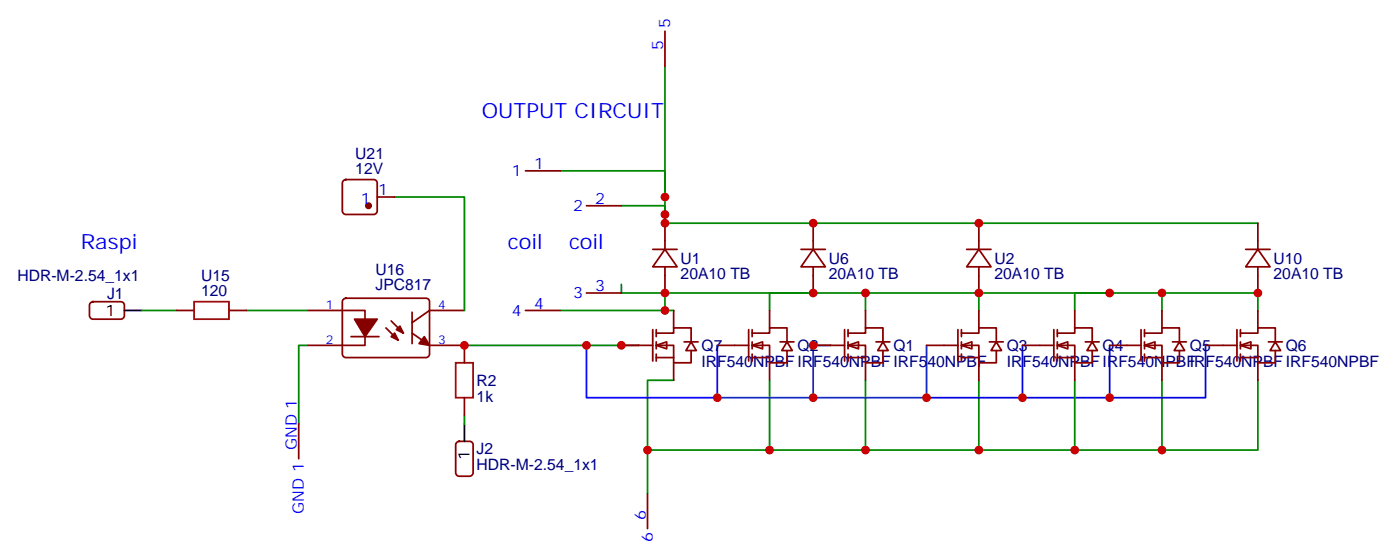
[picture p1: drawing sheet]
<svg xmlns="http://www.w3.org/2000/svg" width="283mm" height="113mm" viewBox="0 0 283 113" stroke-linecap="round" stroke-linejoin="round" font-family="sans-serif">
<g fill="none" stroke="#870000" stroke-width=".35">
<path d="M134.5 6.3v7.1M69.5 36.5l.5-.2h5.6a.71 .71 0 0 1 .7 .7v5.7a.76 .76 0 0 1-.7 .7h-5.6a.76 .76 0 0 1-.7-.7v-5.7zM76.3 39.8h3.5M106.3 34.5h7M118.6 41.6h7.1M118.6 59.2h7.1M132 50.4h5M134.5 50.4l2.5 3.5h-5zM134.5 45.1v5.3M134.5 53.9v5.3M162 50.4h5M164.5 50.4l2.5 3.5h-5z"/>
<path d="M164.5 45.1v5.3M164.5 53.9v5.3M195.5 50.4h5M198 50.4l2.5 3.5h-5zM198 45.1v5.3M198 53.9v5.3M252 50.4h4.9M254.5 50.4l2.4 3.5h-4.9zM254.5 45.1v5.3M254.5 53.9v5.3M18.3 61.2l.5-.2h5.6a.71 .71 0 0 1 .8 .7v2.1a.76 .76 0 0 1-.8 .7h-5.6a.76 .76 0 0 1-.7-.7v-2.1zM35.7 62.8h3.6"/>
<path d="M46.3 62.8h3.5M62.2 62.8h11.6v7h-11.6M69.5 60.5l.5-.2h16.2a.71 .71 0 0 1 .7 .7v10.6a.76 .76 0 0 1-.7 .7h-16.2a.76 .76 0 0 1-.7-.7v-10.6zM71 68.1h5.7M78.1 66.3l2.4 2.5M79.1 64.9l2.5 2.4M83.4 67.3l3.5 2.5h7v3.5M83.4 63.1v6.4M93.9 62.8h-7l-3.5 2.4M106.3 62.8h7M92.4 89.4l.5-.2h2.1a.71 .71 0 0 1 .7 .7v5.7a.76 .76 0 0 1-.7 .7h-2.1a.76 .76 0 0 1-.7-.7v-5.7zM93.9 80.4v3.5"/>
<path d="M131 99.8v7.1"/>
</g>
<g fill="#870000" stroke="#870000" stroke-width=".35">
<path d="M80.2 66.6l.7-.7 .7 1.4z"/>
<path d="M79.1 68.1l.7-.8 .7 1.5z"/>
<path d="M85.8 68.1l1.1 1.7-2.1-.3z"/>
<path d="M71.7 64.5h4.6l-2.5 3.6z"/>
<circle cx="74.5" cy="41.6" r=".53"/>
</g>
<g fill="none" stroke="#008700" stroke-width=".35">
<path d="M134.5 13.4v26.4M79.8 39.8h14.1v23M113.3 34.5h21.2v10.6h120M125.7 41.6h8.8v1.8M125.7 57.5v1.7h8.8M164.5 59.2h-8.8v3.6M175.1 59.2v3.6M198 59.2v3.6M224.5 59.2h-7.1v3.6M235.1 59.2v3.6M28.7 62.8h7M49.8 62.8h12.4"/>
<path d="M62.2 69.8h-1.8v15.9M93.9 69.8h35.3M113.3 62.8h21.2M136.3 76.9h-5.3v14.1M136.3 62.8h-1.8v-3.6h120v3.6M155.7 76.9v14.1h-24.7v8.8M175.1 76.9v14.1h-19.4M198 76.9v14.1M217.4 76.9v14.1M235.1 76.9v14.1M254.5 76.9v14.1h-79.4M93.9 83.9v1.8"/>
</g>
<path d="M118.6 69.8v10.6h26.5v-10.6" fill="none" stroke="#00f" stroke-width=".35"/>
<path d="M168 69.8h-3.5v10.6h-19.4M187.4 69.8v10.6h-22.9" fill="none" stroke="#03c" stroke-width=".35"/>
<path d="M206.8 69.8v10.6h17.7M224.5 69.8v10.6h19.4v-10.6M187.4 80.4h19.4" fill="none" stroke="#00c" stroke-width=".35"/>
<path d="M25.2 62.8h3.5M93.9 85.7v3.5" fill="none" stroke="#000" stroke-width=".35"/>
<path d="M39.3 61h7v3.5h-7zM92.2 73.3h3.5v7.1h-3.5z" fill="none" stroke="#a10000" stroke-width=".35"/>
<g fill="#fff" stroke="#870000" stroke-width=".35">
<path d="M132.8 69.8l2.1-.7v1.4z"/>
<path d="M139.8 69.1l1.1 1.8h-2.2z"/>
</g>
<path d="M125.7 69.8h6.3M132 66.6v6.4M132.8 67.3h3.5v-1h3.5v2.8M132.8 69.8h3.5v3.5h3.5v-2.4M132.8 72.3h3.5M132.8 66.6v1.5M132.8 69.1v1.4M132.8 71.6v1.4M136.3 62.8v3.5M136.3 73.3v3.6M138.4 69.1h2.8" fill="none" stroke="#870000" stroke-width=".35"/>
<g fill="#fff" stroke="#870000" stroke-width=".35">
<path d="M152.2 69.8l2.1-.7v1.4z"/>
<path d="M159.2 69.1l1.1 1.8h-2.1z"/>
</g>
<path d="M145.1 69.8h6.3M151.4 66.6v6.4M152.2 67.3h3.5v-1h3.5v2.8M152.2 69.8h3.5v3.5h3.5v-2.4M152.2 72.3h3.5M152.2 66.6v1.5M152.2 69.1v1.4M152.2 71.6v1.4M155.7 62.8v3.5M155.7 73.3v3.6M157.8 69.1h2.8" fill="none" stroke="#870000" stroke-width=".35"/>
<g fill="#fff" stroke="#870000" stroke-width=".35">
<path d="M171.6 69.8l2.1-.7v1.4z"/>
<path d="M178.6 69.1l1.1 1.8h-2.1z"/>
</g>
<path d="M164.5 69.8h6.4M170.9 66.6v6.4M171.6 67.3h3.5v-1h3.5v2.8M171.6 69.8h3.5v3.5h3.5v-2.4M171.6 72.3h3.5M171.6 66.6v1.5M171.6 69.1v1.4M171.6 71.6v1.4M175.1 62.8v3.5M175.1 73.3v3.6M177.2 69.1h2.8" fill="none" stroke="#870000" stroke-width=".35"/>
<g fill="#fff" stroke="#870000" stroke-width=".35">
<path d="M194.5 69.8l2.1-.7v1.4z"/>
<path d="M201.5 69.1l1.1 1.8h-2.1z"/>
</g>
<path d="M187.4 69.8h6.4M193.8 66.6v6.4M194.5 67.3h3.5v-1h3.5v2.8M194.5 69.8h3.5v3.5h3.5v-2.4M194.5 72.3h3.5M194.5 66.6v1.5M194.5 69.1v1.4M194.5 71.6v1.4M198 62.8v3.5M198 73.3v3.6M200.1 69.1h2.9" fill="none" stroke="#870000" stroke-width=".35"/>
<g fill="#fff" stroke="#870000" stroke-width=".35">
<path d="M213.9 69.8l2.1-.7v1.4z"/>
<path d="M220.9 69.1l1.1 1.8h-2.1z"/>
</g>
<path d="M206.8 69.8h6.4M213.2 66.6v6.4M213.9 67.3h3.5v-1h3.5v2.8M213.9 69.8h3.5v3.5h3.5v-2.4M213.9 72.3h3.5M213.9 66.6v1.5M213.9 69.1v1.4M213.9 71.6v1.4M217.4 62.8v3.5M217.4 73.3v3.6M219.5 69.1h2.9" fill="none" stroke="#870000" stroke-width=".35"/>
<g fill="#fff" stroke="#870000" stroke-width=".35">
<path d="M231.5 69.8l2.1-.7v1.4z"/>
<path d="M238.6 69.1l1 1.8h-2.1z"/>
</g>
<path d="M224.5 69.8h6.3M230.8 66.6v6.4M231.5 67.3h3.6v-1h3.5v2.8M231.5 69.8h3.6v3.5h3.5v-2.4M231.5 72.3h3.6M231.5 66.6v1.5M231.5 69.1v1.4M231.5 71.6v1.4M235.1 62.8v3.5M235.1 73.3v3.6M237.2 69.1h2.8" fill="none" stroke="#870000" stroke-width=".35"/>
<g fill="#fff" stroke="#870000" stroke-width=".35">
<path d="M250.9 69.8l2.1-.7v1.4z"/>
<path d="M258 69.1l1 1.8h-2.1z"/>
</g>
<path d="M243.9 69.8h6.3M250.2 66.6v6.4M250.9 67.3h3.6v-1h3.5v2.8M250.9 69.8h3.6v3.5h3.5v-2.4M250.9 72.3h3.6M250.9 66.6v1.5M250.9 69.1v1.4M250.9 71.6v1.4M254.5 62.8v3.5M254.5 73.3v3.6M256.6 69.1h2.8M60.4 85.7v7" fill="none" stroke="#870000" stroke-width=".35"/>
<g fill="#c00">
<circle cx="131" cy="91" r=".88"/>
<circle cx="118.6" cy="69.8" r=".88"/>
<circle cx="155.7" cy="91" r=".88"/>
<circle cx="145.1" cy="80.4" r=".88"/>
<circle cx="164.5" cy="80.4" r=".88"/>
<circle cx="235.1" cy="91" r=".88"/>
<circle cx="175.1" cy="59.2" r=".88"/>
<circle cx="198" cy="59.2" r=".88"/>
<circle cx="235.1" cy="59.2" r=".88"/>
<circle cx="224.5" cy="59.2" r=".88"/>
<circle cx="134.5" cy="45.1" r=".88"/>
<circle cx="134.5" cy="59.2" r=".88"/>
<circle cx="134.5" cy="62.8" r=".88"/>
<circle cx="134.5" cy="43.4" r=".88"/>
<circle cx="134.5" cy="39.8" r=".88"/>
<circle cx="175.1" cy="91" r=".88"/>
<circle cx="198" cy="91" r=".88"/>
<circle cx="217.4" cy="91" r=".88"/>
<circle cx="224.5" cy="80.4" r=".88"/>
<circle cx="187.4" cy="80.4" r=".88"/>
<circle cx="206.8" cy="80.4" r=".88"/>
<circle cx="93.9" cy="69.8" r=".88"/>
<circle cx="254.5" cy="59.2" r=".88"/>
<circle cx="125.7" cy="69.8" r=".88"/>
<circle cx="164.5" cy="69.8" r=".88"/>
<circle cx="164.5" cy="59.2" r=".88"/>
<circle cx="164.5" cy="45.1" r=".88"/>
<circle cx="198" cy="45.1" r=".88"/>
</g>
<g font-size="4.2" fill="#00f">
<text x="97.5" y="24">OUTPUT CIRCUIT</text>
<text x="16.3" y="50.4">Raspi</text>
<text x="102.8" y="50.4">coil</text>
<text x="115.1" y="50.4">coil</text>
</g>
<g font-size="3.2" fill="#00f">
<text x="135.6" y="5.6" transform="rotate(-90 135.6 5.6)">5</text>
<text x="134.2" y="10.1" transform="rotate(-90 134.2 10.1)">5</text>
<text x="103.6" y="35.6">1</text>
<text x="108.1" y="34.2">1</text>
<text x="73" y="41.2">1</text>
<text x="76.5" y="39.5">1</text>
<text x="120.4" y="41.2">2</text>
<text x="115.9" y="42.7">2</text>
<text x="120.4" y="58.9">3</text>
<text x="103.6" y="63.8">4</text>
<text x="108.1" y="62.4">4</text>
<text x="115.9" y="60.3">3</text>
<text x="60.1" y="91" transform="rotate(-90 60.1 91)">GND 1</text>
<text x="61.5" y="103.9" transform="rotate(-90 61.5 103.9)">GND 1</text>
<text x="130.6" y="105.1" transform="rotate(-90 130.6 105.1)">6</text>
<text x="132" y="109.6" transform="rotate(-90 132 109.6)">6</text>
</g>
<g font-size="3.2" fill="#000080">
<text x="71.9" y="35.2">12V</text>
<text x="71.9" y="32.2">U21</text>
<text x="137.7" y="53.3">U1</text>
<text x="167.7" y="53.3">U6</text>
<text x="201.2" y="53.3">U2</text>
<text x="257.6" y="53.3">U10</text>
<text x="3.5" y="56.8">HDR-M-2.54_1x1</text>
<text x="40.7" y="59.9">120</text>
<text x="40.7" y="56.8">U15</text>
<text x="76" y="58.7">JPC817</text>
<text x="76" y="55.6">U16</text>
<text x="137.7" y="56.5">20A10 TB</text>
<text x="167.7" y="56.5">20A10 TB</text>
<text x="201.2" y="56.5">20A10 TB</text>
<text x="257.6" y="56.5">20A10 TB</text>
<text x="21.6" y="60.4">J1</text>
<text x="141.9" y="71">Q7</text>
<text x="161.3" y="71">Q2</text>
<text x="180.7" y="71">Q1</text>
<text x="203.7" y="71">Q3</text>
<text x="223.1" y="71">Q4</text>
<text x="240.7" y="71">Q5</text>
<text x="260.1" y="71">Q6</text>
<text x="141.9" y="74.1">IRF540NPBFIRF540NPBFIRF540NPBF</text>
<text x="203.7" y="74.1">IRF540NPBFIRF540NPBFIRF540NPBFIRF540NPBF</text>
<text x="96.4" y="81.2">1k</text>
<text x="96.4" y="78">R2</text>
<text x="96.4" y="95">HDR-M-2.54_1x1</text>
<text x="96.4" y="91.8">J2</text>
</g>
<g font-size="3.2">
<text x="21.4" y="63.8">1</text>
<text x="95" y="93" transform="rotate(-90 95 93)">1</text>
</g>
<g font-size="2.5" fill="#00f">
<text x="65.9" y="62.4">1</text>
<text x="88.7" y="62.4">4</text>
<text x="65.9" y="69.5">2</text>
<text x="88.7" y="69.5">3</text>
</g>
</svg>
